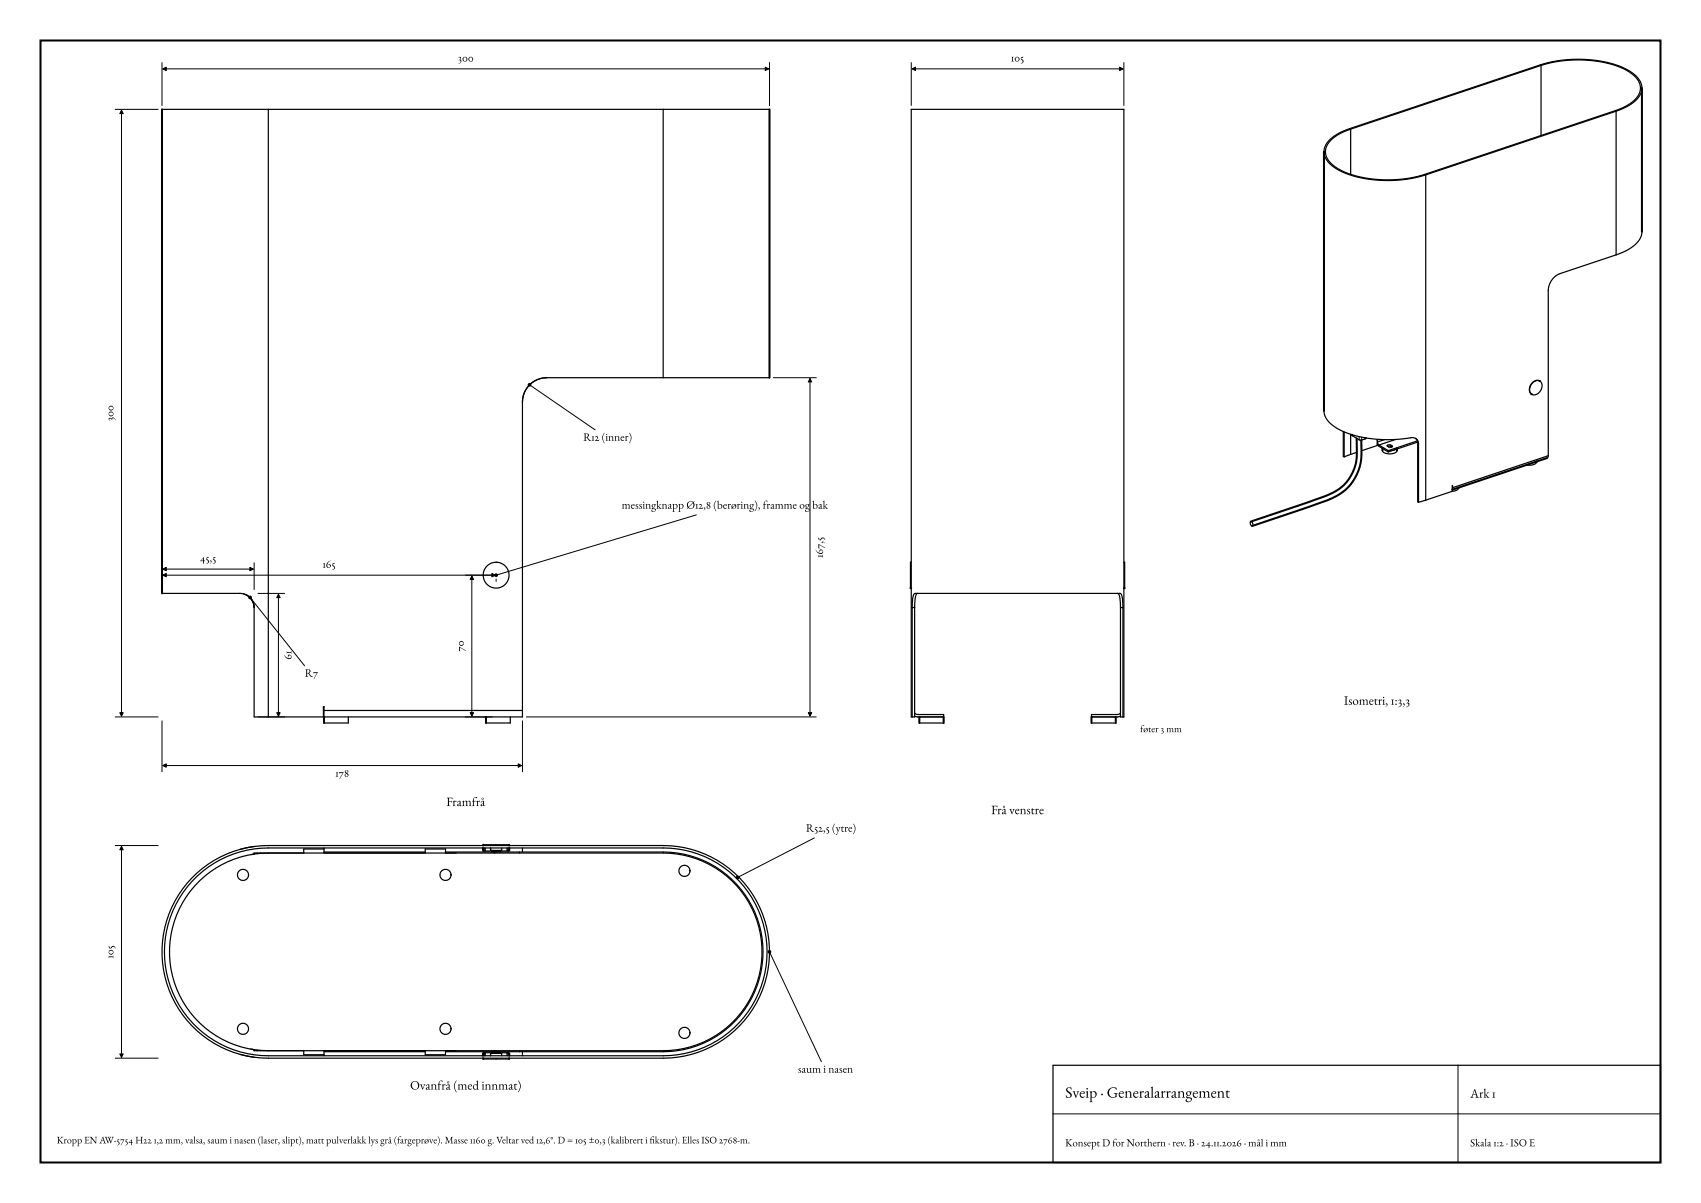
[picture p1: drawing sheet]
<svg xmlns="http://www.w3.org/2000/svg" width="420mm" height="297mm" viewBox="0 0 420 297" stroke-linecap="round" stroke-linejoin="round" font-family="sans-serif">
<g fill="none" stroke="#000" stroke-width=".5">
<path d="M10 10h400v277h-400zM40 27v119.5M190 27v66.2M326.9 37.5v63.9M405.4 21.7v35.5M378.2 97.3v.1M380.2 94v.1M333.9 107.3v.2M335 108.2v2a12 12 0 0 1-.7 5.7 11.2 11.2 0 0 1-7.5 6.8l-18 6.1M336.1 108.7l.1 2.4a12.2 12.2 0 0 1-9.1 12.6l-17.9 6.1M337.2 108.1v.1M341.3 110.7v.5"/>
<path d="M344.9 110.9v.3M379.4 113.9v.1M382 113.1l-23.4 7.8M360.1 120.4v.1M224.8 145.2h.2M277.5 145.2h.2M80 177v1.5M120 177v1.5M227 177v1.5M233 177v1.5M269.5 177v1.5M275.5 177v1.5"/>
<path d="M119.2 209.4v.6M119.3 208.6v.2M119.5 210v.1M121.5 210.1v.2M123.5 210.1v.2M125.5 210v.1M125.7 208.6v.2M125.8 209.4v.6M119.5 259.9v.2M121.5 259.8v.1M123.5 259.8v.1M125.5 259.9v.2"/>
<path d="M119.2 260.1v.6M119.3 261.3v.2M125.7 261.3v.2M125.8 260.1v.6"/>
</g>
<g fill="none" stroke="#000" stroke-width=".3">
<path d="M380.5 16.2a29.8 29.8 0 0 1 21 1.1 5.6 5.6 0 0 1 3.6 4.4 5.6 5.6 0 0 1-3.7 4.5l-2.6 1.1-47 15.7a29.8 29.8 0 0 1-21-1.1 5.6 5.6 0 0 1-3.5-4.4 5.6 5.6 0 0 1 3.6-4.5l2.6-1.1M380.5 16.2l-47 15.7M380.5 16.2v17.3M40 27h26.2M66.2 27v150M66.2 27h97.5M163.7 27h26.3M163.7 27v66.2M333.5 31.9v11.1M399 27.5a9.7 9.7 0 0 0 6.2-4.5 3.9 3.9 0 0 0-1.6-4.6 21.8 21.8 0 0 0-13.1-3.8 30.7 30.7 0 0 0-10.2 1.4l-47 15.7a9.7 9.7 0 0 0-6.2 4.5 3.9 3.9 0 0 0 1.6 4.6 21.8 21.8 0 0 0 13.1 3.8 30.7 30.7 0 0 0 10.2-1.4M399 27.5l-47 15.7M399 27.5v35.4"/>
<path d="M352 43.2v80.3M405.4 57.2a5.8 5.8 0 0 1-3.7 4.6l-2.7 1.1M399 62.9l-13.8 4.7a4.6 4.6 0 0 0-2.9 4.1v40.8M163.7 93.2h-28.7a6 6 0 0 0-6 6v76.2M163.7 93.2h26.3M378.3 94.6a1.35 1.35 0 0 1 2-.5 1.35 1.35 0 0 1 .3 2 1.72 1.72 0 0 1-2.5 1.1 1.96 1.96 0 0 1 .2-2.6zM380.2 94.1a2.01 2.01 0 0 0-2.2 .9 2.01 2.01 0 0 0 .2 2.3M326.9 101.4a6 6 0 0 0 4 4.8 32 32 0 0 0 18.1 1.9 1.42 1.42 0 0 1 1.3 1.4M331.7 106.5v6.2l.2 .1M331.9 106.6v6.2M333.5 112.2l-1.6 .6M333.5 107.2v5"/>
<path d="M333.9 107.5l1.8 1.1h.5l1-.4M335 111.7l-1.5 .5M340.1 109.6l.4 .6 2.3 1.4M340.1 109.1l.4 .8M340.1 109.1v-.5v1.4l-3.9 1.3M340.5 109.9l2.3 1.4M341.3 111.2a2.49 2.49 0 0 0 3.3 .5l.3-.5M341.8 108.5l-1.7 .6M342.5 110a.84 .84 0 0 1 1.3 .3 .84 .84 0 0 1-1.3-.3zM342.6 110.2h.6l.5 .2M342.8 111.3v.3M344.6 108.5l-4.1 1.4"/>
<path d="M344.9 110.5a2.1 2.1 0 0 1-2.1 .7M349.5 108.2l.4 .5 .1 .7M350 108.9l-7.2 2.4M350 109.2l-7.2 2.4M350 109.4v14.5l.3 .1M350 109.4l.3 .1M350.3 109.5v14.5M379.4 114a1.32 1.32 0 0 1-1.7 .9l-.8-.1M382.3 112.5l-.3 .6M382.3 112.5l-23.6 7.9M225 138.8h-.2v6.4M277.5 138.8h.2v6.4"/>
<path d="M308.8 128.8a.57 .57 0 0 1 .5 .4 .57 .57 0 0 1-.2 .7 .8 .8 0 0 1-.3-1.1zM352 123.5l-1.7 .5M358.7 120.4l-.1 .4M358.7 120.4v-.5l-.1 1.4-6.6 2.2M360.1 120.5a1.48 1.48 0 0 1-1.6 .8M40 146.5h19.3M59.3 146.5a3.5 3.5 0 0 1 3.5 3.5M59.3 146.5h.1M59.6 146.5h.1M60.1 146.6a3.5 3.5 0 0 1 2.7 3.4M60.7 146.8a3.5 3.5 0 0 1 2.1 3.2M62.8 150v27h3.4"/>
<path d="M225.2 150l.3-2.8 .2-.5 .3-.2h50.5l.3 .2 .2 .5 .3 2.8M225.2 150v27M225.2 150h.6M225.8 150v27h-.6M226.6 146.5l-.3 .2-.2 .5-.3 2.8M275.9 146.5l.3 .2 .2 .5 .3 2.8M276.7 150v27h.6M276.7 150h.6M277.3 150v27M80 175.4v1.6h49v-1.6M80 175.4v-.9h-.2v2.5h-13.6M80 175.4h49"/>
<path d="M86 177v1.5h-6M126 177v1.5h-6M225.2 177h-.2v-150h52.5v150h-.2M225.8 176.8l.8 .2h6.4M225.8 176l.8 .4h6.4v.6M227 177h6M227 178.5h6M269.5 177h6M269.5 178.5h6M276.7 176l-.8 .4h-6.4v.6M276.7 176.8l-.8 .2h-6.4M47.4 216.8a26.3 26.3 0 0 1 18.8-8h97.5a26.3 26.3 0 0 1 26.3 26.2 26.3 26.3 0 0 1-26.3 26.3h-97.5a26.2 26.2 0 0 1-24.1-16.1 26.2 26.2 0 0 1 5.3-28.4z"/>
<path d="M47.5 217.5a25.7 25.7 0 0 1 18.7-8.1h97.5a25.7 25.7 0 0 1 25.7 25.6 25.7 25.7 0 0 1-25.7 25.7h-97.5a25.7 25.7 0 0 1-23.5-15.5 25.7 25.7 0 0 1 4.8-27.7zM62.8 209l-3.5 .7M63.5 210.6h-.7v.3l-.8 .1M63.5 210.6h.7M63.5 210.6v.2M64.2 210.6h99.5a24.4 24.4 0 0 1 24.4 24.4 24.4 24.4 0 0 1-24.4 24.4h-99.5M64.2 210.6v.1M66.2 210.6a24.4 24.4 0 0 0-24.3 24.4 24.4 24.4 0 0 0 24.3 24.4M80 209.4v.2M80 209.6v1M80 210.4h25M80 209.6h-5v1"/>
<path d="M105 210.6v-1h5v1M110 210.4h12M119.2 210h.4M119.3 208.6h6.4M119.5 210.1h6M119.6 209.4v.6M119.8 209.4v.6h-.2M121.1 209.4v.6h2.8v-.6M121.5 210.3h.5M122 210.3v.3M122 210.3h.2M122.2 210.4h41.5a24.6 24.6 0 0 1 24.7 24.6 24.6 24.6 0 0 1-24.7 24.7h-41.5"/>
<path d="M122.2 210.3h1.3M122.2 210.3v.3M125.2 209.4v.6h.2M125.4 210h.4M125.4 209.4v.6M128.2 210.4v.2M129 209.4v1M62 259l.8 .1v.3h.7M62.2 259.1h.1M62.7 259.1h.1M63.5 259.4h.7M63.5 259.2v.2"/>
<path d="M64.2 259.3v.1M75 259.4v1h5M80 259.4v1M80 259.7h25M105 259.4v1h5v-1M110 259.7h12M119.5 259.9h6M121.5 259.8h.5M122 259.4v.4M122 259.8h.2M122.2 259.8h1.3M122.2 259.4v.4"/>
<path d="M128.2 259.4v.3M129 259.7v1M59.3 260.3l3.5 .7M80 260.4v.3M119.2 260.1h.4M119.3 261.5h6.4M119.6 260.1h.2v.6M119.6 260.1v.6M121.1 260.7v-.6h2.8v.6M125.4 260.1h.4M125.4 260.1h-.2v.6M125.4 260.1v.6"/>
<path d="M260 263h150v24h-150z"/>
<circle cx="122.5" cy="142" r="3.2"/>
<circle cx="60" cy="216" r="1.37"/>
<circle cx="110" cy="216" r="1.37"/>
<circle cx="169" cy="215" r="1.38"/>
<circle cx="60" cy="254" r="1.37"/>
<circle cx="110" cy="254" r="1.37"/>
<circle cx="169" cy="255" r="1.37"/>
</g>
<g fill="none" stroke="#000" stroke-width=".25">
<path d="M40 15.5v10.5M40.2 17h149.6M190 15.5v10.5M225 15.5v10.5M225.2 17h52.1M277.5 15.5v10.5M28.5 27h10.5M30 27.2v149.6M130.7 95l16.3 11.1M191 93.2h10.5M200 93.5v83.3M333.9 107.4v.2"/>
<path d="M335.6 107.8v.8M336.2 107.9v.7M337.1 108.1v.3M343.4 109.9v.3M343.7 110.1v.2M40 139v6.5M62.8 139v6.5M171.9 127.1l-49.4 14.9M40.2 140.5h22.3M40.2 142h82.1M61.7 147.5l13.5 16.9M63.8 146.5h6.5"/>
<path d="M68.8 146.7v30.1M115 142h6.5M116.5 142.2v34.6M122.5 143v.5M28.5 177h10.5M40 178v12.5M63.8 177h6.5M115 177h6.5M129 178v12.5M130 177h71.5M40.2 189h88.6M28.5 208.8h10.5"/>
<path d="M30 209v52M201.1 206.9l-19 9.7M190 235l12.8 27.1M28.5 261.3h10.5M260 275h150M360 263v24"/>
</g>
<g fill="#000" stroke="#000" stroke-width=".35">
<circle cx="130.8" cy="95" r=".28"/>
<circle cx="61.7" cy="147.5" r=".28"/>
<circle cx="122.5" cy="142" r=".28"/>
<circle cx="182.1" cy="216.6" r=".28"/>
<circle cx="190" cy="235" r=".28"/>
</g>
<g fill="#000" stroke="#000" stroke-width=".25">
<path d="M40.2 17l.8-.4v.8zM189 16.6l.8 .4-.8 .4zM225.2 17l.8-.4v.8zM276.5 16.6l.8 .4-.8 .4zM30 27.2l.4 .8h-.8zM200 93.5l.4 .8h-.8zM40.2 140.5l.8-.4v.8zM40.2 142l.8-.4v.8zM61.7 140.1l.8 .4-.8 .4zM68.8 146.7l.4 .8h-.9zM116.5 142.2l.4 .8h-.8zM121.5 141.6l.8 .4-.8 .4z"/>
<path d="M29.6 176h.8l-.4 .8zM68.3 176h.9l-.4 .8zM116.1 176h.8l-.4 .8zM199.6 176h.8l-.4 .8zM40.2 189l.8-.4v.8zM128 188.6l.8 .4-.8 .4zM30 209l.4 .8h-.8zM29.6 260.2h.8l-.4 .8z"/>
</g>
<text font-size="3.9" x="263" y="271">Sveip · Generalarrangement</text>
<g font-size="3.2">
<text x="331.8" y="174">Isometri, 1:3,3</text>
<text x="110.2" y="199">Framfrå</text>
<text x="244.7" y="201">Frå venstre</text>
<text x="101.2" y="269">Ovanfrå (med innmat)</text>
<text x="363" y="271">Ark 1</text>
</g>
<g font-size="2.8">
<text x="113" y="15.2">300</text>
<text x="249.6" y="15.2">105</text>
<text x="28" y="104" transform="rotate(-90 28 104)">300</text>
<text x="144" y="108.8">R12 (inner)</text>
<text x="153.5" y="125.6">messingknapp Ø12,8 (berøring), framme og bak</text>
<text x="203.2" y="137.7" transform="rotate(-90 203.2 137.7)">167,5</text>
<text x="49.3" y="138.7">45,5</text>
<text x="79.6" y="140.2">165</text>
<text x="114.5" y="160.9" transform="rotate(-90 114.5 160.9)">70</text>
<text x="72" y="162.8" transform="rotate(-90 72 162.8)">61</text>
<text x="75.2" y="167.1">R7</text>
<text x="82.8" y="191.8">178</text>
<text x="199" y="205.3">R52,5 (ytre)</text>
<text x="28" y="236.6" transform="rotate(-90 28 236.6)">105</text>
<text x="197" y="264.8">saum i nasen</text>
</g>
<g font-size="2.6">
<text x="263" y="283">Konsept D for Northern · rev. B · 24.11.2026 · mål i mm</text>
<text x="363" y="283">Skala 1:2 · ISO E</text>
</g>
<g font-size="2.5">
<text x="281.5" y="180.8">føter 3 mm</text>
<text x="14" y="282.3">Kropp EN AW-5754 H22 1,2 mm, valsa, saum i nasen (laser, slipt), matt pulverlakk lys grå (fargeprøve). Masse 1160 g. Veltar ved 12,6°. D = 105 ±0,3 (kalibrert i fikstur). Elles ISO 2768-m.</text>
</g>
</svg>
